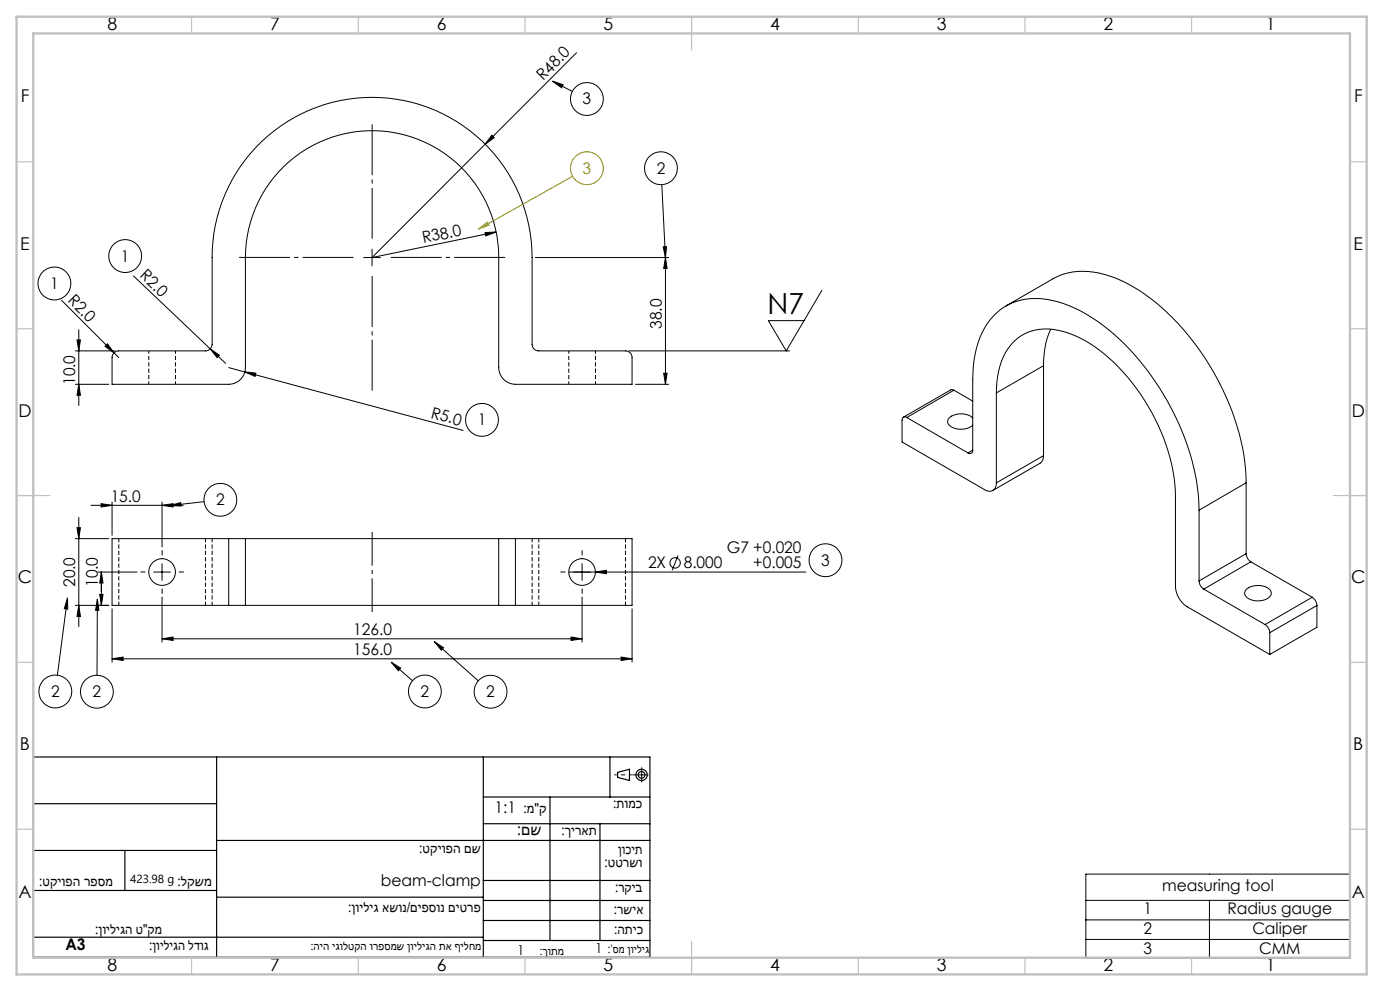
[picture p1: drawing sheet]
<svg xmlns="http://www.w3.org/2000/svg" width="420mm" height="297mm" viewBox="0 0 420 297" stroke-linecap="round" stroke-linejoin="round" font-family="sans-serif">
<path d="M44.6 105.1v10M52.6 115.1v-10M170.6 105.1v10M178.6 115.1v-10" fill="none" stroke="#000" stroke-width=".3" stroke-dasharray="1.3 .6" stroke-dashoffset=".4" stroke-linecap="butt"/>
<g fill="none" stroke="#000" stroke-width=".3">
<path d="M173 15.8l-61.4 61.4 37.2-7.7M165.8 24.3l3.1 1.1-.4 .9zM165.8 24.3l5.9 3.1M76.8 44.1a48 48 0 0 1 52.6-11.5 48 48 0 0 1 30.2 44.6v26a1.93 1.93 0 0 0 2 2h26a1.99 1.99 0 0 1 2 2v8h-35a5.1 5.1 0 0 1-5-5v-33a38 38 0 0 0-38-38 38 38 0 0 0-38 38v33a5.1 5.1 0 0 1-5 5h-35v-8a2.05 2.05 0 0 1 2-2h26a1.99 1.99 0 0 0 2-2v-26a47.8 47.8 0 0 1 13.2-33.1zM147.5 40.5l.8 .7-2.7 2zM198.5 55.3l1.1 22M109.1 77.2h5M111.6 74.7v5M145.5 69.7l3.3-.2-3.1 1.2zM160.6 77.2h40M199 74l1-.1-.4 3.4zM199.6 77.2l.5 3.3h-1z"/>
<path d="M199.6 77.2v38M18.5 90l17.1 17.2M23.6 98.8v22.7M40 82.7l23.1 21.9M246.6 87l-10.7 18.2-5.4-9.1h10.7M301.8 91.7l14.1-8.2a20.5 20.5 0 0 1 17.2-.7 55.7 55.7 0 0 1 24.8 19.4 74.8 74.8 0 0 1 15.9 40.5v2M315.2 98.7a24.4 24.4 0 0 0-2.1 10.9M22.6 105.2h12M22.6 115.2h10M23.1 101.9h1l-.5 3.3zM23.6 115.2l.5 3.3h-1zM31.5 103.8l.7-.8 2 2.8z"/>
<path d="M63.1 104.6l2.7 1.9-.7 .7zM63.1 104.6l4.6 4.3M68.6 110.2l4.8 1.3M73.4 111.5l3.4 .3-.3 1zM73.4 111.5l65.6 17.5M188.6 105.2h48.3M190.6 115.2h10M199.1 111.9h1l-.5 3.3zM286.2 116.9h-1l-14.2 8.1M286.2 116.9l-14.2 8.2M286.2 116.9l5.6 3.3M298.9 117.8a21.8 21.8 0 0 1 5.1-15.3 14.6 14.6 0 0 1 14.9-3.2 42.5 42.5 0 0 1 20.8 15.4 58.2 58.2 0 0 1 12.9 34.1v27a7.8 7.8 0 0 0 3.6 6.1l24.7 14.2"/>
<path d="M298.9 117.8v26.9M313.1 109.6l-14.2 8.2M313.1 109.6v27M272 125.1a.86 .86 0 0 0-1-.1 .86 .86 0 0 0-.4 .9v6.6l24.8 14.3a2.16 2.16 0 0 0 2.5 .2 2.16 2.16 0 0 0 1-2.3M272 125.1l18.4 10.6M291.8 134.9a.87 .87 0 0 1-.4 .9 .87 .87 0 0 1-1-.1M291.8 134.9v-21.2a27.2 27.2 0 0 1 6.1-18.9 17.7 17.7 0 0 1 17.7-4.8 48.2 48.2 0 0 1 23.6 15 78 78 0 0 1 20.4 43.8l.1 4.1M291.8 125.3a5.4 5.4 0 0 0-7.4 .5 2.32 2.32 0 0 0 2.4 2.7 5.6 5.6 0 0 0 5-1.1M291.8 134.9l-1.4 .8M313.1 136.6l-.1 .6a2.1 2.1 0 0 1-1 1.6l-14.1 8.2M313.1 136.6l-14.2 8.1M23.1 158.1h1l-.5 3.3z"/>
<path d="M23.6 155.1v32.7M27.3 151.4h27.7M30.3 151l3.3 .4-3.3 .5zM33.6 150.5v9.9M48.6 151.4l3.3-.4v.9zM48.6 150.5v13.4M51 151.5l3.2-.9 .1 1.1zM61.2 150.4l-10.2 1.1M359.7 152.9v21.2M373.8 144.7l-14.1 8.2M373.8 144.7v21.2M20.2 179.2l.1 3.4-1-.2z"/>
<path d="M20.2 179.2l-3 23.1M22.6 161.4h10M29.2 179.6l.5 3.3h-1zM29.2 179.6l-.1 22.8M29.4 171.4h11.7M29.9 178.1h1l-.5 3.3zM30.4 171.4l.5 3.3h-1zM30.4 171.4v10M46.1 171.4h5M48.6 168.9v5.1M48.6 178.9v13.5M68.6 161.4h5"/>
<path d="M68.6 161.4h-35v20h35M68.6 161.4v20M73.6 161.4h76M73.6 161.4v20M149.6 161.4h5M149.6 161.4v20M154.6 161.4h35v20h-35M154.6 161.4v20M170.6 171.4h71.1M174.6 168.9v5.1M174.6 178.9v13.5M178.6 171.4l3.3-.5v1z"/>
<path d="M203.4 166.5l-1.8 4.4M359.7 174.1a2.97 2.97 0 0 0 1.4 2.5M361.1 176.6l18.4 10.6M373.7 176.8a5.6 5.6 0 0 1 7.4 .1 1.97 1.97 0 0 1-1.7 2.9 5.2 5.2 0 0 1-5.8-1.4 1.4 1.4 0 0 1 .1-1.6zM373.8 165.9a3.2 3.2 0 0 0 1.4 2.5M373.8 165.9l-14.1 8.2M375.2 168.4l-14.1 8.2M375.2 168.4l18.5 10.6M393.7 179a3.2 3.2 0 0 1 1.4 2.5M393.7 179l-14.2 8.2M22.6 181.4h10M23.6 181.4l.5 3.3h-1z"/>
<path d="M33.6 197.4l3.3-.5v1zM33.6 182.5v15.9M33.6 197.4h156M48.6 191.4l3.3-.5v1zM48.6 191.4h126M68.6 181.4h5M73.6 181.4h76M117.4 198.5l2.8 1.7-.7 .8zM117.4 198.5l6.4 5.5M130.3 192.3l2.8 1.8-.7 .8zM130.3 192.3l13.2 11.7M149.6 181.4h5"/>
<path d="M171.3 190.9l3.3 .5-3.3 .5zM186.3 196.9l3.3 .5-3.3 .5zM189.6 182.5v15.9M379.5 187.2a3.2 3.2 0 0 1 1.4 2.4M380.9 189.6v6.5M395.1 181.5l-14.2 8.1M395.1 181.5v6.5l-14.2 8.1M189.8 232.2h4.7M192.5 230.1v4.3M325.8 262h79.2v25.1h-79.2zM325.8 269.8h79.2M325.8 275.7h79.2"/>
<path d="M362.8 269.8v17.3M325.8 281.5h79.2"/>
<circle cx="176.1" cy="29.7" r="4.9"/>
<circle cx="198.3" cy="50.4" r="4.9"/>
<circle cx="37.5" cy="76.7" r="4.9"/>
<circle cx="16.3" cy="85" r="4.9"/>
<circle cx="144.6" cy="125.8" r="4.9"/>
<circle cx="66.1" cy="149.8" r="4.9"/>
<circle cx="48.6" cy="171.4" r="4"/>
<circle cx="174.6" cy="171.4" r="4"/>
<circle cx="202.5" cy="168.7" r="1.55"/>
<circle cx="247.7" cy="167.9" r="4.9"/>
<circle cx="16.6" cy="207.3" r="4.9"/>
<circle cx="29.1" cy="207.3" r="4.9"/>
<circle cx="127.5" cy="207.3" r="4.9"/>
<circle cx="147.2" cy="207.3" r="4.9"/>
</g>
<path d="M61.6 161.4v20M159.6 161.4v20M187.6 161.4v20M35.6 181.4v-20M63.6 181.4v-20M161.6 181.4v-20" fill="none" stroke="#000" stroke-width=".3" stroke-dasharray="1.3 .6" stroke-dashoffset=".2" stroke-linecap="butt"/>
<g fill="none" stroke="#808000" stroke-width=".3">
<path d="M171.8 52.8l-28.2 15.8M143.6 68.6l2.6-2 .5 .9z"/>
<circle cx="176.1" cy="50.4" r="4.9"/>
</g>
<g fill="none" stroke="#000" stroke-width=".35">
<path d="M10 226.9h185v60h-185zM65 226.9v60M145 226.9v60M145 238.9h50M165 238.9v43M183 226.9v12M185.3 231.5l3.5-1v3.4l-3.5-.9zM10 254.9h55M10 240.9h55M37.5 254.9v12M65 251.9h130M145 246.9h50"/>
<path d="M180 246.9v35M10 266.9h55M65 268.9h80M145 263.9h50M145 269.9h50M145 275.9h50M10 280.9h135M145 281.9h50"/>
<circle cx="192.5" cy="232.2" r="1"/>
<circle cx="192.5" cy="232.2" r="1.7"/>
</g>
<path d="M106.6 77.1h-35.5M111.6 72.1v-35.5M116.6 77.1h35.5M111.6 82.1v35.5" fill="none" stroke="#000" stroke-width=".3" stroke-dasharray="15.2 1.3 1.3 1.3" stroke-dashoffset="-.6" stroke-linecap="butt"/>
<path d="M111.6 159.4v24" fill="none" stroke="#000" stroke-width=".3" stroke-dasharray="15.2 1.3 1.3 1.3" stroke-dashoffset="5.1" stroke-linecap="butt"/>
<path d="M43.6 171.4h-1.5M48.6 166.4v-1.5M48.6 176.4v1.5M53.6 171.4h1.5M169.6 171.4h-1.5M174.6 166.4v-1.5M174.6 176.4v1.5M179.6 171.4h1.5" fill="none" stroke="#000" stroke-width=".3" stroke-dasharray="15.2 1.3 1.3 1.3" stroke-linecap="butt"/>
<path d="M184.3 232.2h5.3" fill="none" stroke="#000" stroke-width=".3" stroke-dasharray="15.2 1.3 1.3 1.3" stroke-dashoffset="14.5" stroke-linecap="butt"/>
<g fill="none" stroke="#c0c0c0" stroke-width=".35">
<path d="M57.5 5v5M107.5 5v5M157.5 5v5M207.5 5v10M257.5 5v5M307.5 5v5M357.5 5v5M5 48.5h5M405 48.5h5M5 98.5h5M405 98.5h5M5 148.5h10"/>
<path d="M400 148.5h10M5 198.5h5M405 198.5h5M5 248.5h5M405 248.5h5M57.5 287v5M107.5 287v5M157.5 287v5M207.5 282v10M257.5 287v5M307.5 287v5M357.5 287v5"/>
</g>
<path d="M5 5h405v287h-405zM10 10h395v277h-395z" fill="none" stroke="#c0c0c0" stroke-width=".7"/>
<g fill="#000">
<path d="M147.5 40.5l.8 .7-2.7 2zM145.5 69.7l3.3-.2-3.1 1.2zM31.5 103.8l.7-.8 2 2.8zM63.1 104.6l2.7 1.9-.7 .7zM73.4 111.5l3.4 .3-.3 1zM178.6 171.4l3.3-.5v1z"/>
<path d="M165.8 24.3l3.1 1.1-.4 .9zM199 74l1-.1-.4 3.4zM33.6 197.4l3.3-.5v1zM186.3 196.9l3.3 .5-3.3 .5zM48.6 191.4l3.3-.5v1zM171.3 190.9l3.3 .5-3.3 .5zM130.3 192.3l2.8 1.8-.7 .8zM29.2 179.6l.5 3.3h-1zM51 151.5l3.2-.9 .1 1.1zM117.4 198.5l2.8 1.7-.7 .8zM20.2 179.2l.1 3.4-1-.2z"/>
<path d="M23.1 101.9h1l-.5 3.3zM23.6 115.2l.5 3.3h-1zM30.4 171.4l.5 3.3h-1zM29.9 178.1h1l-.5 3.3zM23.1 158.1h1l-.5 3.3zM23.6 181.4l.5 3.3h-1z"/>
<path d="M199.1 111.9h1l-.5 3.3zM199.6 77.2l.5 3.3h-1z"/>
<path d="M48.6 151.4l3.3-.4v.9zM30.3 151l3.3 .4-3.3 .5z"/>
</g>
<path d="M143.6 68.6l2.6-2 .5 .9z" fill="#808000"/>
<text font-size="8.7" x="230.3" y="94.1">N7</text>
<g font-size="5.3">
<text x="32.3" y="8.9">8</text>
<text x="81" y="8.9">7</text>
<text x="131" y="8.9">6</text>
<text x="181" y="8.9">5</text>
<text x="231" y="8.9">4</text>
<text x="281" y="8.9">3</text>
<text x="331" y="8.9">2</text>
<text x="379.8" y="8.9">1</text>
<text x="6.2" y="30.6">F</text>
<text x="406.2" y="30.6">F</text>
<text x="6.1" y="74.9">E</text>
<text x="406.1" y="74.9">E</text>
<text x="5.5" y="124.9">D</text>
<text x="405.5" y="124.9">D</text>
<text x="5.4" y="174.9">C</text>
<text x="405.4" y="174.9">C</text>
<text x="6" y="224.9">B</text>
<text x="406" y="224.9">B</text>
<text x="5.5" y="269.1">A</text>
<text x="405.5" y="269.1">A</text>
<text x="32.3" y="290.9">8</text>
<text x="81" y="290.9">7</text>
<text x="131" y="290.9">6</text>
<text x="181" y="290.9">5</text>
<text x="231" y="290.9">4</text>
<text x="281" y="290.9">3</text>
<text x="331" y="290.9">2</text>
<text x="379.8" y="290.9">1</text>
</g>
<g font-size="4.8">
<text x="162.9" y="24.4" transform="rotate(-45 162.9 24.4)">R48.0</text>
<text x="174.8" y="31.3">3</text>
<text x="197" y="52.1">2</text>
<text x="127" y="72.9" transform="rotate(-12 127 72.9)">R38.0</text>
<text x="36.3" y="78.4">1</text>
<text x="41.7" y="82.8" transform="rotate(44 41.7 82.8)">R2.0</text>
<text x="15" y="86.6">1</text>
<text x="20.1" y="90.2" transform="rotate(45 20.1 90.2)">R2.0</text>
<text x="198.6" y="98.6" transform="rotate(-90 198.6 98.6)">38.0</text>
<text x="22.6" y="115.4" transform="rotate(-90 22.6 115.4)">10.0</text>
<text x="129" y="125.2" transform="rotate(15 129 125.2)">R5.0</text>
<text x="143.3" y="127.5">1</text>
<text x="33.2" y="150.3">15.0</text>
<text x="64.8" y="151.4">2</text>
<text x="218" y="165.8">G7 +0.020</text>
<text x="194.4" y="170.3">2X</text>
<text x="205.1" y="170.3">8.000</text>
<text x="226" y="170.4">+0.005</text>
<text x="246.4" y="169.5">3</text>
<text x="22.6" y="175.9" transform="rotate(-90 22.6 175.9)">20.0</text>
<text x="29.4" y="175.9" transform="rotate(-90 29.4 175.9)">10.0</text>
<text x="106" y="190.3">126.0</text>
<text x="106" y="196.3">156.0</text>
<text x="15.3" y="208.9">2</text>
<text x="27.8" y="208.9">2</text>
<text x="126.2" y="208.9">2</text>
<text x="145.9" y="208.9">2</text>
<text x="148.4" y="243.7">1:1</text>
<text x="155.1" y="250.2">:םש</text>
<text x="114.2" y="265.4">beam-clamp</text>
<text x="348.7" y="267.1">measuring tool</text>
<text x="343" y="273.9">1</text>
<text x="368.2" y="273.9">Radius gauge</text>
<text x="343" y="279.8">2</text>
<text x="375.7" y="279.8">Caliper</text>
<text x="19.6" y="284.8">A3</text>
<text x="343" y="285.9">3</text>
<text x="377.8" y="285.9">CMM</text>
</g>
<text font-size="4.8" fill="#808000" x="174.8" y="52.1">3</text>
<g font-size="4.1">
<text x="157" y="243.7">:מ&quot;ק</text>
<text x="183.9" y="242.1">:תומכ</text>
<text x="168.3" y="250.2">:ךיראת</text>
<text x="125.7" y="255.5">:טקיופה םש</text>
<text x="185.5" y="255.9">ןוכית</text>
<text x="181.2" y="259.9">:טטרשו</text>
<text x="11.6" y="265.5">:טקיופה רפסמ</text>
<text x="53.1" y="265.5">:לקשמ</text>
<text x="184.4" y="267.3">:רקיב</text>
<text x="104.3" y="273.4">:ןויליג אשונ/םיפסונ םיטרפ</text>
<text x="184.1" y="273.8">:רשיא</text>
<text x="28.4" y="279.8">:ןויליגה ט&quot;קמ</text>
<text x="184.1" y="279.8">:התיכ</text>
<text x="44.7" y="284.8">:ןויליגה לדוג</text>
<text x="155.1" y="286.1">1</text>
<text x="178.5" y="285.8">1</text>
</g>
<text font-size="3.5" x="39" y="264.5">423.98 g</text>
<g font-size="3.4">
<text x="93.1" y="284.8">:היה יגולטקה ורפסמש ןויליגה תא ףילחמ</text>
<text x="161.8" y="286.1">:ךותמ</text>
<text x="182.2" y="285.7">:'סמ ןויליג</text>
</g>
</svg>
